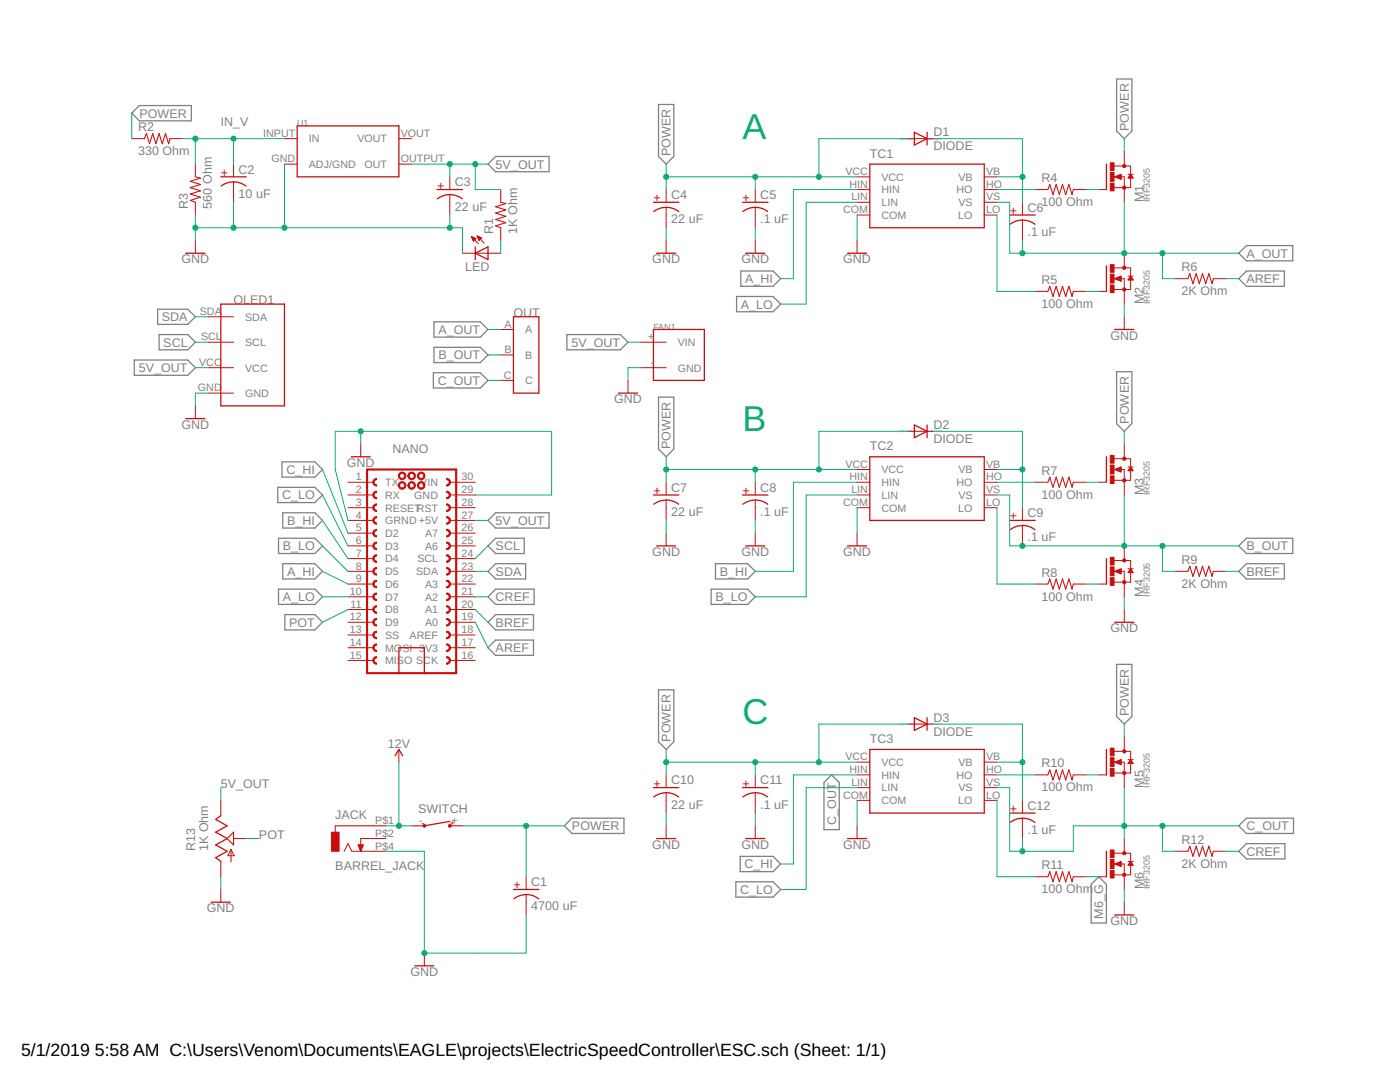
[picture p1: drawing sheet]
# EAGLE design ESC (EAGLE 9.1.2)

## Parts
C1  4700 uF  CAPACITORLARGE  [CAP_LARGE]
C2  10 uF  CAPACITOR  [0805]
C3  22 uF  CAPACITOR  [0805]
C4  22 uF  CAPACITOR  [0805]
C5  .1 uF  CAPACITOR  [0805]
C6  .1 uF  CAPACITOR  [0805]
C7  22 uF  CAPACITOR  [0805]
C8  .1 uF  CAPACITOR  [0805]
C9  .1 uF  CAPACITOR  [0805]
C10  22 uF  CAPACITOR  [0805]
C11  .1 uF  CAPACITOR  [0805]
C12  .1 uF  CAPACITOR  [0805]
D1  DIODE  [DIODE]
D2  DIODE  [DIODE]
D3  DIODE  [DIODE]
FAN1  2P_POWER  [2P_POWER]
JACK  BARREL_JACK  [BARREL_JACK]
LED  LED  [LED_PADS]
M1  IRF3205  [IRF3205]
M2  IRF3205  [IRF3205]
M3  IRF3205  [IRF3205]
M4  IRF3205  [IRF3205]
M5  IRF3205  [IRF3205]
M6  IRF3205  [IRF3205]
NANO  ARDUINO_NANO_CONNECTOR  [ARDUINO_NANO_HEADER]
OLED1  I2C_OLED_4PIN_HEADER  [OLED_CONNECTION]
OUT  TERMINAL3  [3PIN_TERMINAL]
R1  1K Ohm  RESISTOR0805  [0805]
R2  330 Ohm  RESISTOR  [RESISTOR]
R3  560 Ohm  RESISTOR  [RESISTOR]
R4  100 Ohm  RESISTOR0805  [0805]
R5  100 Ohm  RESISTOR0805  [0805]
R6  2K Ohm  RESISTOR0805  [0805]
R7  100 Ohm  RESISTOR0805  [0805]
R8  100 Ohm  RESISTOR0805  [0805]
R9  2K Ohm  RESISTOR0805  [0805]
R10  100 Ohm  RESISTOR0805  [0805]
R11  100 Ohm  RESISTOR0805  [0805]
R12  2K Ohm  RESISTOR0805  [0805]
R13  1K Ohm  POT  [POT]
SWITCH  BOAT_SWITCH  [2P_POWER]
TC1  TSC428CPA  [PDIP-8_N]
TC2  TSC428CPA  [PDIP-8_N]
TC3  TSC428CPA  [PDIP-8_N]
U1  AZ1117CH  [AZ1117CH]

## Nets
5V_OUT: C3.1(ANODE) FAN1.+(VIN) NANO.27(+5V) OLED1.VCC R1.2 R13.+ U1.OUTPUT(OUT)
12V: JACK.P$1 SWITCH.-
A_HI: NANO.9(D6) TC1.HIN
A_LO: NANO.10(D7) TC1.LIN
A_OUT: C6.2(CATHODE) M1.SOURCE(S) M2.DRAIN(D) OUT.A R6.1 TC1.VS
AREF: NANO.19(A0) R6.2
B_HI: NANO.7(D4) TC2.HIN
B_LO: NANO.8(D5) TC2.LIN
B_OUT: C9.2(CATHODE) M3.SOURCE(S) M4.DRAIN(D) OUT.B R9.1 TC2.VS
BREF: NANO.20(A1) R9.2
C_HI: NANO.5(D2) TC3.HIN
C_LO: NANO.6(D3) TC3.LIN
C_OUT: C12.2(CATHODE) M5.SOURCE(S) M6.DRAIN(D) OUT.C R12.1 TC3.VS
CREF: NANO.21(A2) R12.2
GND: C1.CATHODE C2.2(CATHODE) C3.2(CATHODE) C4.2(CATHODE) C5.2(CATHODE) C7.2(CATHODE) C8.2(CATHODE) C10.2(CATHODE) C11.2(CATHODE) FAN1.-(GND) JACK.P$4 LED.C M2.SOURCE(S) M4.SOURCE(S) M6.SOURCE(S) NANO.4(GRND) NANO.29(GND) OLED1.GND R3.P$1 R13.- TC1.COM TC2.COM TC3.COM U1.GND(ADJ/GND)
IN_V: C2.1(ANODE) R2.P$2 R3.P$2 U1.INPUT(IN)
M6_G: M6.GATE(G) R11.2
N$1: M2.GATE(G) R5.2
N$2: LED.A R1.1
N$3: R4.1 TC1.HO
N$4: M1.GATE(G) R4.2
N$6: R5.1 TC1.LO
N$11: C6.1(ANODE) D1.C TC1.VB
N$12: M3.GATE(G) R7.2
N$14: M4.GATE(G) R8.2
N$17: R7.1 TC2.HO
N$18: R8.1 TC2.LO
N$19: C9.1(ANODE) D2.C TC2.VB
N$22: M5.GATE(G) R10.2
N$27: R10.1 TC3.HO
N$28: R11.1 TC3.LO
N$29: C12.1(ANODE) D3.C TC3.VB
POT: NANO.11(D8) R13.VAR
POWER: C1.ANODE C4.1(ANODE) C5.1(ANODE) C7.1(ANODE) C8.1(ANODE) C10.1(ANODE) C11.1(ANODE) D1.A D2.A D3.A M1.DRAIN(D) M3.DRAIN(D) M5.DRAIN(D) R2.P$1 SWITCH.+ TC1.VCC TC2.VCC TC3.VCC
SCL: NANO.24(SCL) OLED1.SCL
SDA: NANO.23(SDA) OLED1.SDA
Unconnected: JACK.P$2 NANO.1(TX) NANO.2(RX) NANO.3(RESET) NANO.12(D9) NANO.13(SS) NANO.14(MOSI) NANO.15(MISO) NANO.16(SCK) NANO.18(AREF) NANO.22(A3) NANO.25(A6) NANO.26(A7) NANO.28(RST) NANO.30(VIN) U1.VOUT

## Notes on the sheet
- A
- B
- C

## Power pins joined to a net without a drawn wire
3V3: NANO.17(3V3)

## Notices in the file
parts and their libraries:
SparkFun-PowerSymbols: Licensing: Creative Commons ShareAlike 4.0 International - https://creativecommons.org/licenses/by-sa/4.0
